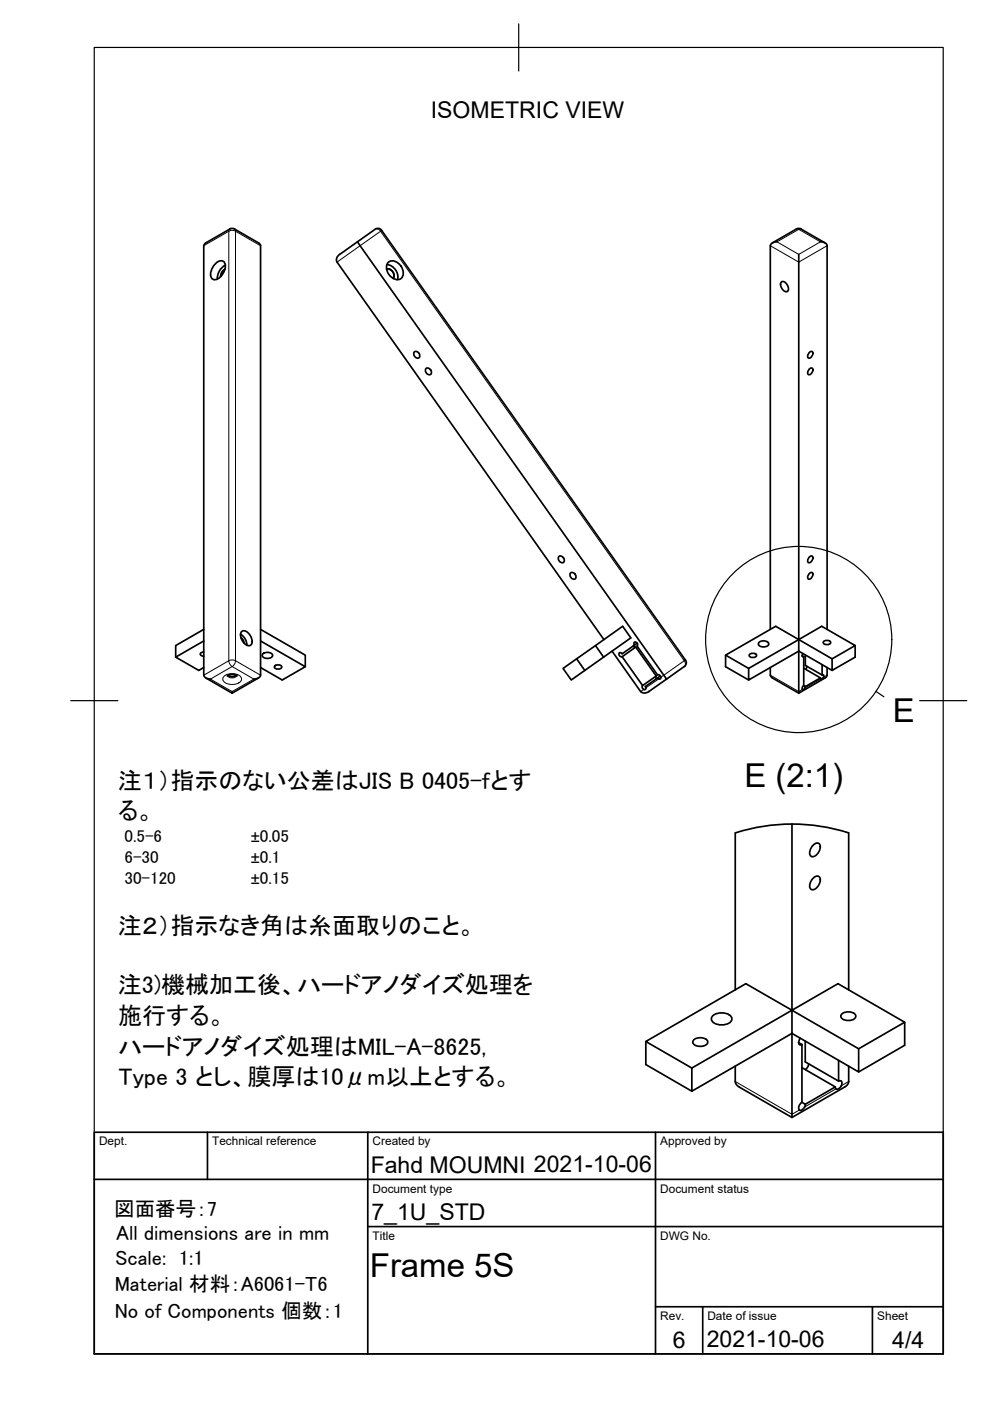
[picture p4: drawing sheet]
<svg xmlns="http://www.w3.org/2000/svg" width="210mm" height="297mm" viewBox="0 0 210 297" stroke-linecap="round" stroke-linejoin="round" font-family="sans-serif">
<!-- layer: Visible -->
<g fill="none" stroke="#000" stroke-width=".36">
<path d="M45.8 55.8a1.11 1.11 0 0 1 1.5-.4 1.11 1.11 0 0 1 .4 1.5 2.95 2.95 0 0 1-2.3 2.4 1.39 1.39 0 0 1-.5-2.1zM47.7 57.1l-.6 .7-.3 .8M47.7 57.1l-.7 .6-.2 .9M47.8 56.2a3.4 3.4 0 0 0-1.7 3M72 53.9a1.31 1.31 0 0 0-.5 1.6l56.5 80.1M75.8 51.3l65.5 92.7-3.7 2.6M79.5 48.6l-7.5 5.3M79.5 48.6a1.01 1.01 0 0 1 1.4 .2M80.9 48.9l64.4 91M82 57.1a1.32 1.32 0 0 1 1.3 .5 1.32 1.32 0 0 1 0 1.4M82 57a1.35 1.35 0 0 1 1.3 .6 1.35 1.35 0 0 1 .1 1.4M82 56.1a2.67 2.67 0 0 1 2.3 3.2"/>
<path d="M82.5 55.5a2.34 2.34 0 0 1 3 2.4 1.33 1.33 0 0 1-.7 1.3 1.33 1.33 0 0 1-1.5-.2 2.29 2.29 0 0 1-.8-3.5zM163.3 52.1v81.3M164.8 51.3a1.32 1.32 0 0 0-1.5 .8M165.7 59.7a1.38 1.38 0 0 1 1.2 2.1 1.38 1.38 0 0 1-1.2-2.1zM168.8 48.6l-5.1 2.9M168.9 48.5l.5-.1 .5 .1M169.4 53.9v81.7l4.8-2.8 7.1 4.1-4.9 2.8M169.8 48.6l5.1 2.9M174 51.3a1.32 1.32 0 0 1 1.4 .8v81.3M87.9 74.6a.84 .84 0 0 1 .9 .3 .84 .84 0 0 1 0 1 .84 .84 0 0 1-.9-.4 .84 .84 0 0 1 0-.9zM90.4 78.1a.84 .84 0 0 1 .9 .3 .84 .84 0 0 1 0 1 .84 .84 0 0 1-.9-.3 .84 .84 0 0 1 0-1zM171.6 78.3l.6-.3a.92 .92 0 0 1-.8 1.4 .79 .79 0 0 1 .2-1.1z"/>
<path d="M171.6 74.8l.6-.3a.92 .92 0 0 1-.8 1.4 .79 .79 0 0 1 .2-1.1zM118.6 117.9a.84 .84 0 0 1 .9 .4 .84 .84 0 0 1 0 .9 .84 .84 0 0 1-.9-.3 .84 .84 0 0 1 0-1zM171.6 118.1l.6-.2a.92 .92 0 0 1-.8 1.4 .79 .79 0 0 1 .2-1.2zM43.2 135.9l-5.9 3.4 4.8 2.8 1.1-.6M43.2 133.4l-5.9 3.5v2.4M43.2 138.2a.56 .56 0 0 0-.7 .7l.7 .2M51 134.5a2.67 2.67 0 0 1 1.3 2.3M51.1 135.2l.5 .5 .1 .6M51.2 133.9a1.51 1.51 0 0 1 2 1.1 1.33 1.33 0 0 1-.2 1.9 2.17 2.17 0 0 1-1.8-3zM55.2 135.9l9.5 5.5-4.9 2.8-4.6-2.7M55.2 133.4l9.5 5.5v2.5M55.7 138.7a1.38 1.38 0 0 1 2.1 .3 1.28 1.28 0 0 1-2.2 0z"/>
<path d="M121 121.4a.84 .84 0 0 1 .9 .4 .84 .84 0 0 1 0 .9 .84 .84 0 0 1-.9-.3 .84 .84 0 0 1 0-1zM122.3 139.7l-2.9 2 1.7 2.5 2.9-2.1M122.3 139.7l9.7-6.9 1.8 2.4-9.8 6.9M122.3 139.7l1.7 2.4M126.3 136.9l1.7 2.4M129.8 138.1l6 8.5M134.2 137l.6 .2M134.5 136.8v-.6a.53 .53 0 0 1 .6 .2 .53 .53 0 0 1 0 .6M134.8 137.2l-2.9 2 4.3 6.2M134.8 137.2l4.3 6.1M135.1 136.4l-3.2 2.2-.6-.2a.53 .53 0 0 0 0 .6 .53 .53 0 0 0 .6 .2M135.1 137l4.3 6.1a.49 .49 0 0 1 .7 .2 .49 .49 0 0 1-.3 .7l-.1-.1"/>
<path d="M145.3 139.9a1.01 1.01 0 0 1-.2 1.4l-3.8 2.7M153.8 138.9v2.5l4.9 2.8M158.9 138.8l.7-.3a.57 .57 0 0 1 .8 .6l-.8 .3a.57 .57 0 0 1-.7-.6zM160.9 136.3a1.38 1.38 0 0 1 2.1 .2 1.28 1.28 0 0 1-2.2 0zM169.4 138.1v8.9M169.4 138.1l7 4v-2.4l-11.9-6.9-10.7 6.1 4.9 2.8M170.1 139l.3 .2v6.2M170.3 138.5l-.2 .6 .3 .1M170.8 138.9v2.2l3.5 2v-2.2M171.6 121.6l.6-.2a.92 .92 0 0 1-.8 1.4 .79 .79 0 0 1 .2-1.2zM174.6 136.1l.7-.3a.57 .57 0 0 1 .8 .6l-.8 .3a.57 .57 0 0 1-.7-.6zM181.3 136.9v2.4l-4.9 2.8"/>
<path d="M43.6 143.7l5.6 3.3M48.2 143.3l.8-.3h.6l.6 .3M48.3 143.2l.9 .3 .9-.3M49.2 146.6v.4M53.8 144a1.33 1.33 0 0 0 1.4-.8v-91.1l-.4-.6-5.1-3-.5-.1-.5 .2-5.1 2.9-.4 .6v91a1.17 1.17 0 0 0 1.4 .9M54.8 143.7l-5.6 3.3M58.2 141.2l.8-.2a.57 .57 0 0 1 .7 .6l-.7 .3a.57 .57 0 0 1-.8-.7zM135.9 146.6a1.21 1.21 0 0 0 1.7 0M136.2 145.3v.4l.3 .5M136.9 145.8a.31 .31 0 0 1-.1 .4 .31 .31 0 0 1-.3 0M139.1 143.3l-2.9 2.1M139.1 143.3l.1 .6"/>
<path d="M139.4 143.7l.3 .2M140 143.3l-3.2 2.2 .1 .3M158.7 141.7l10.7-6.1v2.5l-10.7 6.1zM163.3 141.5v1.7M163.3 143.1l.5 .6M163.7 143.7l5.7 3.3M170.4 141.7l3.5 2-3.1 1.9-.4-.2M170.4 145.3l-.3 .5v.4M170.7 145.8l-.2 .3-.4 .1M170.8 145.5l-.1 .3M171.1 141.3l-.3 .6M174 143.7v.2"/>
<path d="M174.3 143.1a.37 .37 0 0 1 .4 .3 .37 .37 0 0 1-.2 .4l-.5 .1M174.9 143.7l-5.5 3.3M175.4 141.5v1.6l-.4 .6M167.9 174.7v39.5l9.8-5.6 14.1 8.1-9.7 5.7M172.4 179.2a.82 .82 0 0 1 1.5 0 2.08 2.08 0 0 1-1.8 2.4 1.38 1.38 0 0 1 0-2.1zM172.4 186.2a.82 .82 0 0 1 1.5 0 2.08 2.08 0 0 1-1.8 2.4 1.38 1.38 0 0 1 0-2.1zM151.1 215.4a2.96 2.96 0 0 1 4 .3 1.38 1.38 0 0 1-1.5 1.6 2.6 2.6 0 0 1-2.7-1v-.6zM155.9 209.9v-33.3a39.5 39.5 0 0 1 24 0v33.3M167.9 219.1v17.8M167.9 219.1l14.2 8.2v-4.9l-24-13.8-21.2 12.2 9.8 5.6M178.4 215a2.08 2.08 0 0 1 3 .3 1.38 1.38 0 0 1-1.8 1.1 1.22 1.22 0 0 1-1.3-1.1zM191.8 216.7v4.9l-9.7 5.7"/>
<path d="M136.9 220.8v4.9l9.8 5.7M146.7 226.4l21.2-12.2v4.9l-21.2 12.3zM147 220.5a2.08 2.08 0 0 1 3.1 .3 1.38 1.38 0 0 1-1.9 1 1.22 1.22 0 0 1-1.3-1zM155.9 226v3.3a1.47 1.47 0 0 0 .8 1.2l11.2 6.4 11.2-6.4a1.42 1.42 0 0 0 .8-1.2v-3.3M169.3 221.1l.7 .4M169.7 220.1l-.3 .6a.56 .56 0 0 0 .4 .8h.2M170 221.5v12.2M170 233.7l.7 .4M170 226.4l7.1 4M170 233.7a1.11 1.11 0 0 0-.4 1.7h.4l.4-.4 .4-.9M170.7 220.7v4.4l7.1 4.1v-4.4M171.5 225.5a1.57 1.57 0 0 1-.8 1.3"/>
<path d="M177.1 230.4l-6.4 3.7M177.8 229.2h.5a1.06 1.06 0 0 1-.1 1.3l-.4 .4h-.4l-.3-.5"/>
</g>
<!-- layer: Visible Narrow -->
<g fill="none" stroke="#000" stroke-width=".21">
<path d="M48.5 49v91.1l-5.3 3.1M48.5 49l-5.3 3.1M48.7 48.5l-.2 .5M49.7 48.5l.2 .5a1.56 1.56 0 0 0-1.4 0M55.2 52.1l-5.3-3.1v91.1M79.5 48.6a.9 .9 0 0 1 1.2 .4M80.7 49l64.4 91.1-5 3.5M80.7 49l-9.2 6.6M80.9 48.9l-.2 .1M163.3 52.1l6.1 3.5 6-3.5M164.7 51.3l4.7-2.7 4.5 2.7-4.5 2.6zM168.9 48.5l.5 .1"/>
<path d="M169.9 48.5l-.5 .1M145.3 139.9l-.2 .2a.88 .88 0 0 1 0 1.2M44.6 144l4.6-2.7 4.6 2.7-4.6 2.6zM47.4 143.5a2.63 2.63 0 0 1 3.8 .3 1.63 1.63 0 0 1-2 1.3 1.63 1.63 0 0 1-2-1.3zM48.2 143.2a1.26 1.26 0 0 0 2 0M48.5 140.1a1.57 1.57 0 0 1 1.4 0 1.56 1.56 0 0 1-.7 1.2 1.56 1.56 0 0 1-.7-1.2zM49.9 140.1l5.3 3.1M136.5 146.2l-.7 .4M139.7 143.9l-2.8 1.9M163.3 143.2l6.1 3.4 .7-.4M174 143.9l-3.3 1.9M175.4 143.2l-.8 .4"/>
<path d="M155.9 229.3l12 6.9 1.6-.8M177.2 230.9l-6.6 3.8M179.9 229.3l-1.5 .9"/>
</g>
<!-- layer: Border -->
<path d="M20 10.1h180v276.9h-180zM110 5.1v10M15 148.6h10M195 148.6h10" fill="none" stroke="#000" stroke-width=".25"/>
<!-- layer: TitleBlock -->
<path d="M20 240.1h180v46.9h-180zM20 250h180M44 240.1v9.9M78 240.1v46.9M139 240.1v46.9M78 260.1h122M139 277.1h61M149 277.1v9.9M185 277.1v9.9" fill="none" stroke="#000" stroke-width=".36"/>
<!-- layer: Annotations -->
<g fill="none" stroke="#000" stroke-width=".25">
<path d="M185.7 146.6l1.7 1.1"/>
<circle cx="169.3" cy="135.6" r="19.7"/>
</g>
<g font-size="7">
<text x="189.3" y="153.1">E</text>
<text x="157.8" y="166.8">E (2:1)</text>
<text x="78.4" y="270.6">Frame 5S</text>
</g>
<g font-size="5.1">
<text x="25" y="167.2">注１）指示のない公差はJIS B 0405-fとす</text>
<text x="25" y="173.6">る。</text>
<text x="25" y="198.1">注２）指示なき角は糸面取りのこと。</text>
<text x="25" y="210.6">注3)機械加工後、ハードアノダイズ処理を</text>
<text x="25" y="217.1">施行する。</text>
<text x="25" y="223.7">ハードアノダイズ処理はMIL-A-8625,</text>
<text x="25.1" y="230.1">Type 3 とし、膜厚は10μm以上とする。</text>
</g>
<g font-size="4.9">
<text x="91.4" y="25.1">ISOMETRIC VIEW</text>
<text x="78.6" y="248.6">Fahd MOUMNI 2021-10-06</text>
<text x="78.8" y="258.6">7_1U_STD</text>
<text x="142.6" y="285.7">6</text>
<text x="149.8" y="285.6">2021-10-06</text>
<text x="189.2" y="285.8">4/4</text>
</g>
<g font-size="4.4">
<text x="24.2" y="257.8">図面番号：7</text>
<text x="24.6" y="262.9">All dimensions are in mm</text>
<text x="24.4" y="268.1">Scale: 1:1</text>
<text x="24.3" y="273.8">Material 材料：A6061-T6</text>
<text x="24.3" y="279.5">No of Components 個数：1</text>
</g>
<g font-size="3.6">
<text x="26.4" y="178.4">0.5-6</text>
<text x="26.4" y="182.9">6-30</text>
<text x="26.4" y="187.4">30-120</text>
</g>
<g font-size="3.5">
<text x="53.1" y="178.4">±0.05</text>
<text x="53.1" y="182.9">±0.1</text>
<text x="53.1" y="187.4">±0.15</text>
</g>
<g font-size="2.5">
<text x="21" y="242.9">Dept.</text>
<text x="45" y="242.9">Technical reference</text>
<text x="79" y="242.9">Created by</text>
<text x="140" y="242.9">Approved by</text>
<text x="79" y="252.8">Document type</text>
<text x="140" y="252.8">Document status</text>
<text x="79" y="262.9">Title</text>
<text x="140" y="262.9">DWG No.</text>
<text x="140" y="279.9">Rev.</text>
<text x="150" y="279.9">Date of issue</text>
<text x="186" y="279.9">Sheet</text>
</g>
</svg>
